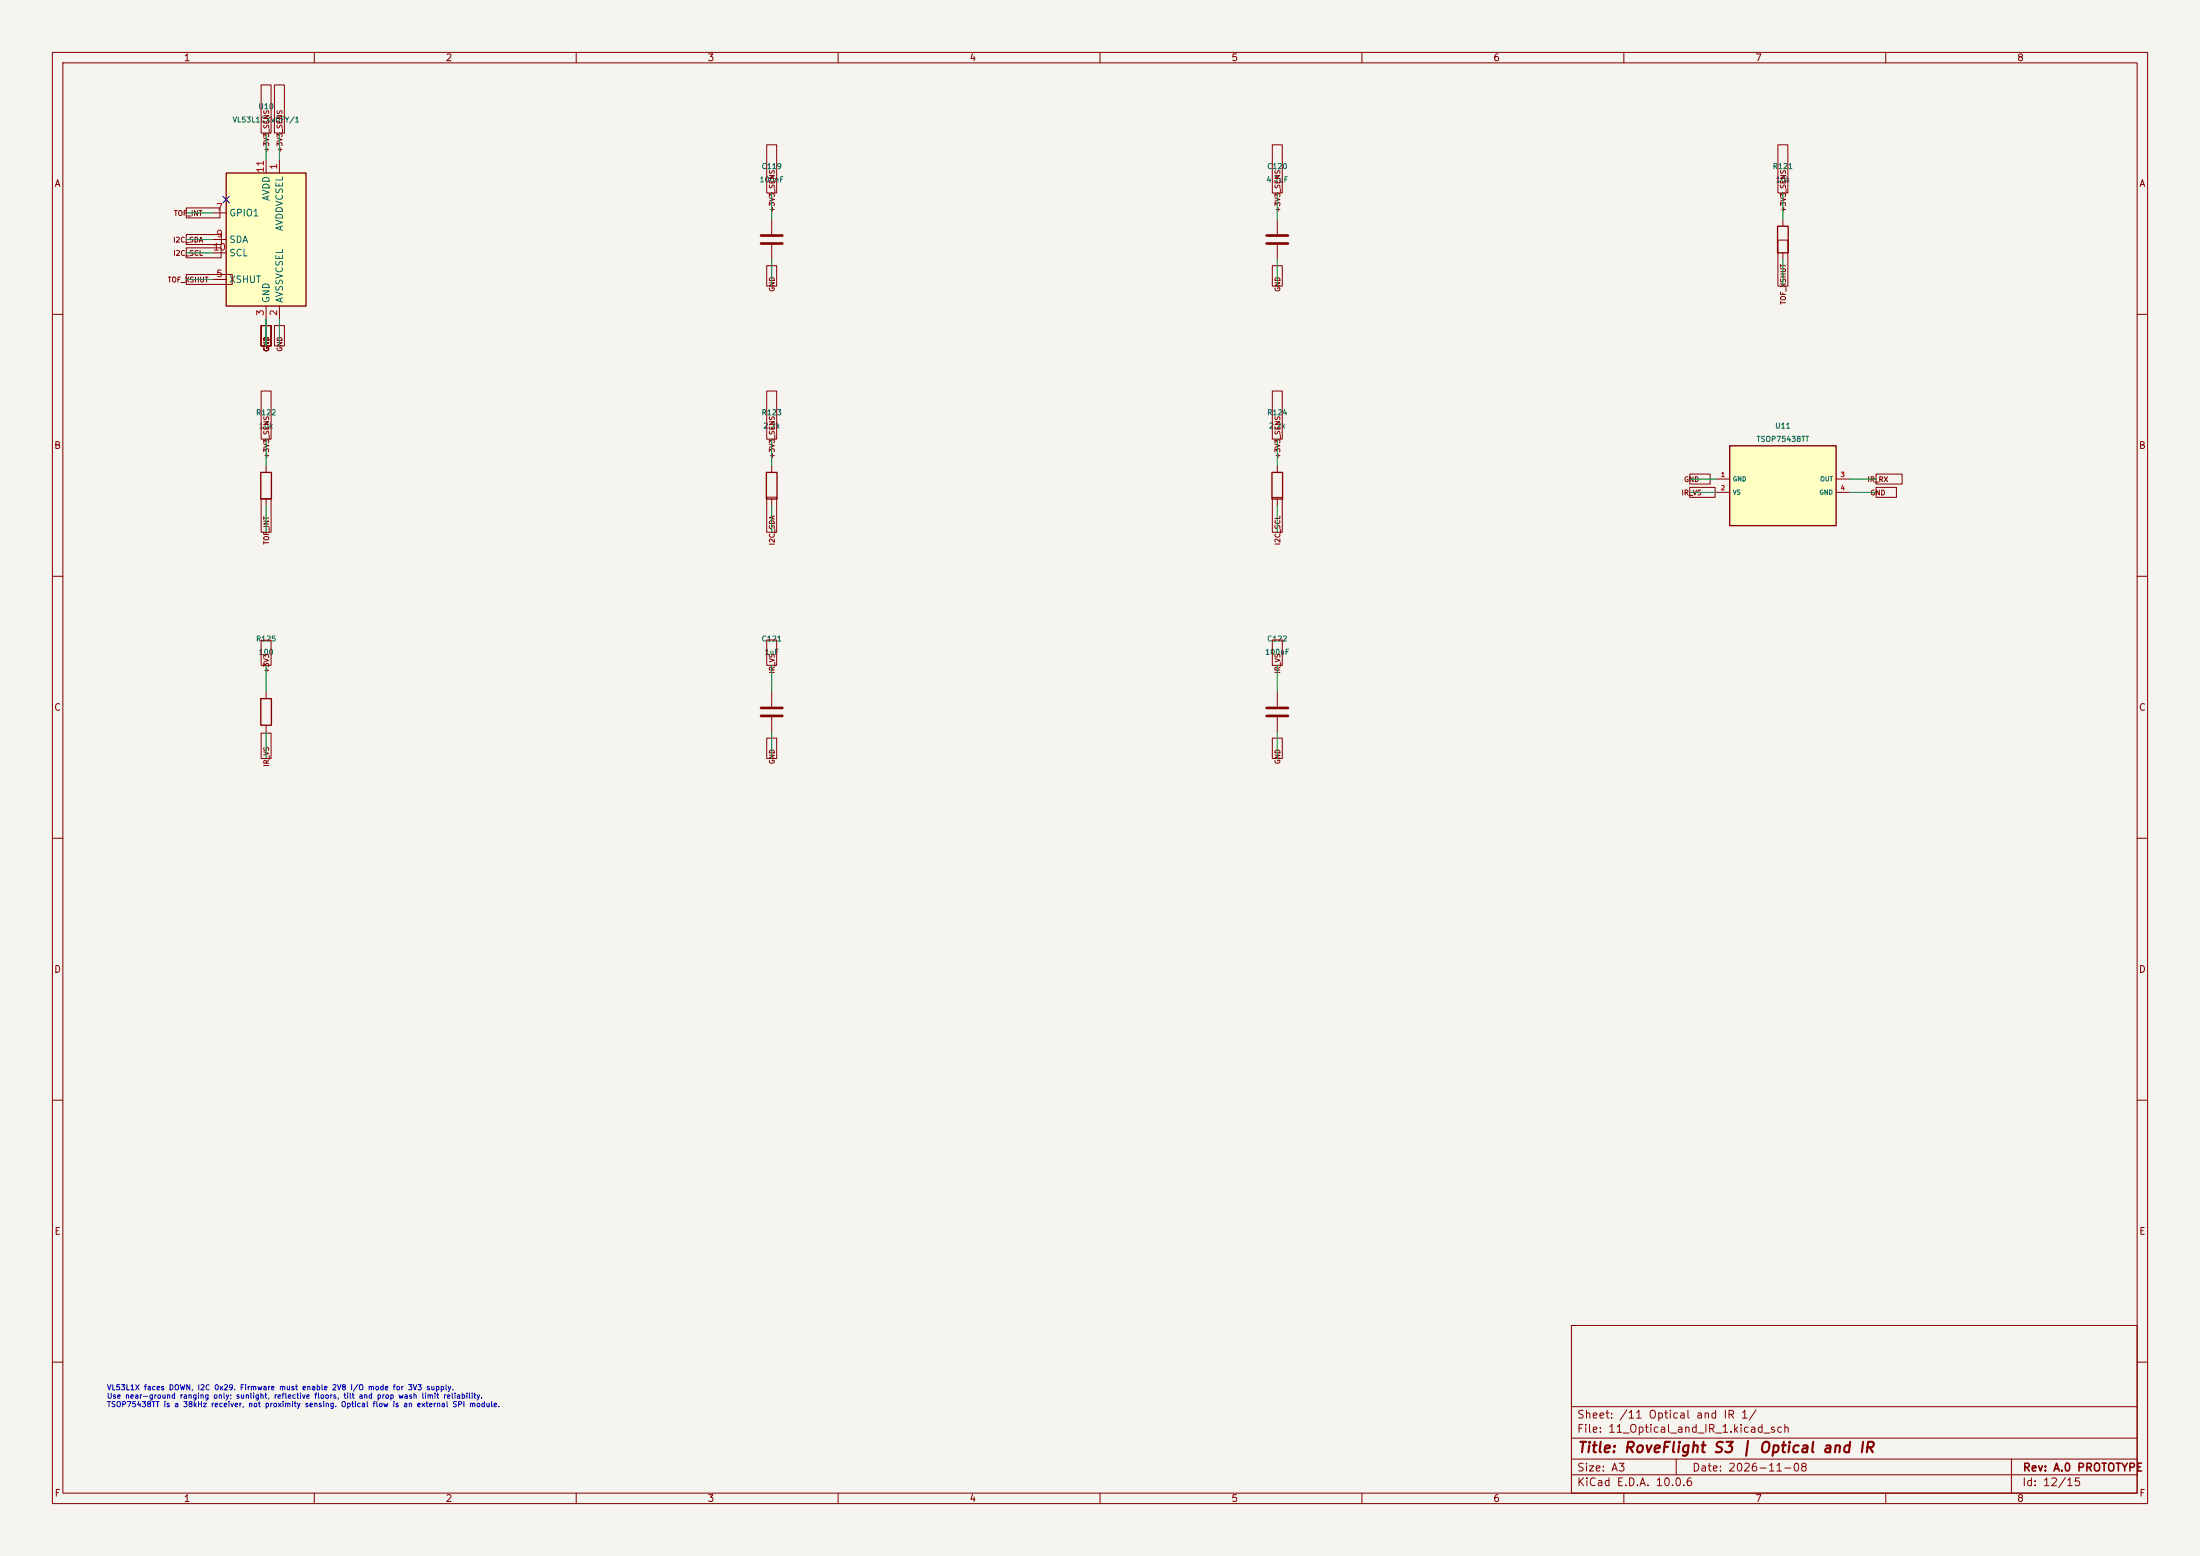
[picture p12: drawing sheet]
(kicad_sch (version 20250114) (generator "eeschema") (paper "A3") (title_block (title "RoveFlight S3 | Optical and IR") (rev "A.0 PROTOTYPE") (date "2026-11-08")) (lib_symbols (symbol "Sensor_Distance:VL53L1CXV0FY1" (exclude_from_sim no) (in_bom yes) (on_board yes) (in_pos_files yes) (duplicate_pin_numbers_are_jumpers no) (property "Reference" "U" (at -6.35 13.97 0) (show_name no) (do_not_autoplace no) (effects (font (size 1.27 1.27)))) (property "Value" "VL53L1CXV0FY1" (at 12.065 13.97 0) (show_name no) (do_not_autoplace no) (effects (font (size 1.27 1.27)))) (property "Footprint" "Sensor_Distance:ST_VL53L1x" (at 17.145 -13.97 0) (show_name no) (do_not_autoplace no) (hide yes) (effects (font (size 1.27 1.27)))) (property "Datasheet" "https://www.st.com/resource/en/datasheet/vl53l1x.pdf" (at 2.54 0 0) (show_name no) (do_not_autoplace no) (hide yes) (effects (font (size 1.27 1.27)))) (property "Description" "4m distance ranging ToF sensor, Optical LGA12" (at 0 0 0) (show_name no) (do_not_autoplace no) (hide yes) (effects (font (size 1.27 1.27)))) (property "ki_keywords" "VL53L1x ToF" (at 0 0 0) (show_name no) (do_not_autoplace no) (hide yes) (effects (font (size 1.27 1.27)))) (property "ki_fp_filters" "ST*VL53L1x*" (at 0 0 0) (show_name no) (do_not_autoplace no) (hide yes) (effects (font (size 1.27 1.27)))) (symbol "VL53L1CXV0FY1_0_1" (rectangle (start -7.62 12.7) (end 7.62 -12.7) (stroke (width 0.254) (type default)) (fill (type background)))) (symbol "VL53L1CXV0FY1_1_1" (pin power_in line (at 2.54 15.24 270) (length 2.54) (name "AVDDVCSEL" (effects (font (size 1.27 1.27)))) (number "1" (effects (font (size 1.27 1.27))))) (pin power_in line (at 2.54 -15.24 90) (length 2.54) (name "AVSSVCSEL" (effects (font (size 1.27 1.27)))) (number "2" (effects (font (size 1.27 1.27))))) (pin power_in line (at 0 -15.24 90) (length 2.54) (name "GND" (effects (font (size 1.27 1.27)))) (number "3" (effects (font (size 1.27 1.27))))) (pin passive line (at 0 -15.24 90) (length 2.54) (hide yes) (name "GND" (effects (font (size 1.27 1.27)))) (number "4" (effects (font (size 1.27 1.27))))) (pin input line (at -10.16 -7.62 0) (length 2.54) (name "XSHUT" (effects (font (size 1.27 1.27)))) (number "5" (effects (font (size 1.27 1.27))))) (pin passive line (at 0 -15.24 90) (length 2.54) (hide yes) (name "GND" (effects (font (size 1.27 1.27)))) (number "6" (effects (font (size 1.27 1.27))))) (pin open_collector line (at -10.16 5.08 0) (length 2.54) (name "GPIO1" (effects (font (size 1.27 1.27)))) (number "7" (effects (font (size 1.27 1.27))))) (pin no_connect line (at -7.62 7.62 0) (length 2.54) (hide yes) (name "DNC" (effects (font (size 1.27 1.27)))) (number "8" (effects (font (size 1.27 1.27))))) (pin bidirectional line (at -10.16 0 0) (length 2.54) (name "SDA" (effects (font (size 1.27 1.27)))) (number "9" (effects (font (size 1.27 1.27))))) (pin input line (at -10.16 -2.54 0) (length 2.54) (name "SCL" (effects (font (size 1.27 1.27)))) (number "10" (effects (font (size 1.27 1.27))))) (pin power_in line (at 0 15.24 270) (length 2.54) (name "AVDD" (effects (font (size 1.27 1.27)))) (number "11" (effects (font (size 1.27 1.27))))) (pin passive line (at 0 -15.24 90) (length 2.54) (hide yes) (name "GND" (effects (font (size 1.27 1.27)))) (number "12" (effects (font (size 1.27 1.27)))))) (embedded_fonts no)) (symbol "Device:C" (pin_numbers (hide yes)) (pin_names (offset 0.254)) (exclude_from_sim no) (in_bom yes) (on_board yes) (in_pos_files yes) (duplicate_pin_numbers_are_jumpers no) (property "Reference" "C" (at 0.635 2.54 0) (show_name no) (do_not_autoplace no) (effects (font (size 1.27 1.27)) (justify left))) (property "Value" "C" (at 0.635 -2.54 0) (show_name no) (do_not_autoplace no) (effects (font (size 1.27 1.27)) (justify left))) (property "Footprint" "" (at 0.9652 -3.81 0) (show_name no) (do_not_autoplace no) (hide yes) (effects (font (size 1.27 1.27)))) (property "Datasheet" "" (at 0 0 0) (show_name no) (do_not_autoplace no) (hide yes) (effects (font (size 1.27 1.27)))) (property "Description" "Unpolarized capacitor" (at 0 0 0) (show_name no) (do_not_autoplace no) (hide yes) (effects (font (size 1.27 1.27)))) (property "ki_keywords" "cap capacitor" (at 0 0 0) (show_name no) (do_not_autoplace no) (hide yes) (effects (font (size 1.27 1.27)))) (property "ki_fp_filters" "C_*" (at 0 0 0) (show_name no) (do_not_autoplace no) (hide yes) (effects (font (size 1.27 1.27)))) (symbol "C_0_1" (polyline (pts (xy -2.032 0.762) (xy 2.032 0.762)) (stroke (width 0.508) (type default)) (fill (type none))) (polyline (pts (xy -2.032 -0.762) (xy 2.032 -0.762)) (stroke (width 0.508) (type default)) (fill (type none)))) (symbol "C_1_1" (pin passive line (at 0 3.81 270) (length 2.794) (name "" (effects (font (size 1.27 1.27)))) (number "1" (effects (font (size 1.27 1.27))))) (pin passive line (at 0 -3.81 90) (length 2.794) (name "" (effects (font (size 1.27 1.27)))) (number "2" (effects (font (size 1.27 1.27)))))) (embedded_fonts no)) (symbol "Device:R" (pin_numbers (hide yes)) (pin_names (offset 0)) (exclude_from_sim no) (in_bom yes) (on_board yes) (in_pos_files yes) (duplicate_pin_numbers_are_jumpers no) (property "Reference" "R" (at 2.032 0 90) (show_name no) (do_not_autoplace no) (effects (font (size 1.27 1.27)))) (property "Value" "R" (at 0 0 90) (show_name no) (do_not_autoplace no) (effects (font (size 1.27 1.27)))) (property "Footprint" "" (at -1.778 0 90) (show_name no) (do_not_autoplace no) (hide yes) (effects (font (size 1.27 1.27)))) (property "Datasheet" "" (at 0 0 0) (show_name no) (do_not_autoplace no) (hide yes) (effects (font (size 1.27 1.27)))) (property "Description" "Resistor" (at 0 0 0) (show_name no) (do_not_autoplace no) (hide yes) (effects (font (size 1.27 1.27)))) (property "ki_keywords" "R res resistor" (at 0 0 0) (show_name no) (do_not_autoplace no) (hide yes) (effects (font (size 1.27 1.27)))) (property "ki_fp_filters" "R_*" (at 0 0 0) (show_name no) (do_not_autoplace no) (hide yes) (effects (font (size 1.27 1.27)))) (symbol "R_0_1" (rectangle (start -1.016 -2.54) (end 1.016 2.54) (stroke (width 0.254) (type default)) (fill (type none)))) (symbol "R_1_1" (pin passive line (at 0 3.81 270) (length 1.27) (name "" (effects (font (size 1.27 1.27)))) (number "1" (effects (font (size 1.27 1.27))))) (pin passive line (at 0 -3.81 90) (length 1.27) (name "" (effects (font (size 1.27 1.27)))) (number "2" (effects (font (size 1.27 1.27)))))) (embedded_fonts no)) (symbol "RoveFlight:TSOP75438TT" (pin_names (offset 0.5)) (in_bom yes) (on_board yes) (property "Reference" "U" (at 0 15 0) (effects (font (size 1 1)))) (property "Value" "TSOP75438TT" (at 0 12 0) (effects (font (size 1 1)))) (property "Footprint" "RoveFlight:TSOP75438TT" (at 0 0 0) (effects (font (size 1 1))) (hide yes)) (symbol "TSOP75438TT_0_1" (rectangle (start -10.16 7.62) (end 10.16 -7.62) (stroke (width 0.254) (type default)) (fill (type background)))) (symbol "TSOP75438TT_1_1" (pin power_in line (at -12.7 1.27 0) (length 2.54) (name "GND" (effects (font (size 0.85 0.85)))) (number "1" (effects (font (size 0.85 0.85))))) (pin power_in line (at -12.7 -1.27 0) (length 2.54) (name "VS" (effects (font (size 0.85 0.85)))) (number "2" (effects (font (size 0.85 0.85))))) (pin output line (at 12.7 1.27 180) (length 2.54) (name "OUT" (effects (font (size 0.85 0.85)))) (number "3" (effects (font (size 0.85 0.85))))) (pin power_in line (at 12.7 -1.27 180) (length 2.54) (name "GND" (effects (font (size 0.85 0.85)))) (number "4" (effects (font (size 0.85 0.85)))))))) (wire (pts (xy 53.34 30.48) (xy 53.34 25.4)) (stroke (width 0) (type default))) (global_label "+3V3_SENS" (shape passive) (at 53.34 25.4 270.0) (fields_autoplaced yes) (effects (font (size 0.95 0.95)))) (wire (pts (xy 53.34 60.96) (xy 53.34 66.04)) (stroke (width 0) (type default))) (global_label "GND" (shape passive) (at 53.34 66.04 90.0) (fields_autoplaced yes) (effects (font (size 0.95 0.95)))) (wire (pts (xy 50.8 60.96) (xy 50.8 66.04)) (stroke (width 0) (type default))) (global_label "GND" (shape passive) (at 50.8 66.04 90.0) (fields_autoplaced yes) (effects (font (size 0.95 0.95)))) (wire (pts (xy 50.8 60.96) (xy 50.8 66.04)) (stroke (width 0) (type default))) (global_label "GND" (shape passive) (at 50.8 66.04 90.0) (fields_autoplaced yes) (effects (font (size 0.95 0.95)))) (wire (pts (xy 40.64 53.34) (xy 35.56 53.34)) (stroke (width 0) (type default))) (global_label "TOF_XSHUT" (shape passive) (at 35.56 53.34 0.0) (fields_autoplaced yes) (effects (font (size 0.95 0.95)))) (wire (pts (xy 50.8 60.96) (xy 50.8 66.04)) (stroke (width 0) (type default))) (global_label "GND" (shape passive) (at 50.8 66.04 90.0) (fields_autoplaced yes) (effects (font (size 0.95 0.95)))) (wire (pts (xy 40.64 40.64) (xy 35.56 40.64)) (stroke (width 0) (type default))) (global_label "TOF_INT" (shape passive) (at 35.56 40.64 0.0) (fields_autoplaced yes) (effects (font (size 0.95 0.95)))) (no_connect (at 43.18 38.1)) (wire (pts (xy 40.64 45.72) (xy 35.56 45.72)) (stroke (width 0) (type default))) (global_label "I2C_SDA" (shape passive) (at 35.56 45.72 0.0) (fields_autoplaced yes) (effects (font (size 0.95 0.95)))) (wire (pts (xy 40.64 48.26) (xy 35.56 48.26)) (stroke (width 0) (type default))) (global_label "I2C_SCL" (shape passive) (at 35.56 48.26 0.0) (fields_autoplaced yes) (effects (font (size 0.95 0.95)))) (wire (pts (xy 50.8 30.48) (xy 50.8 25.4)) (stroke (width 0) (type default))) (global_label "+3V3_SENS" (shape passive) (at 50.8 25.4 270.0) (fields_autoplaced yes) (effects (font (size 0.95 0.95)))) (wire (pts (xy 50.8 60.96) (xy 50.8 66.04)) (stroke (width 0) (type default))) (global_label "GND" (shape passive) (at 50.8 66.04 90.0) (fields_autoplaced yes) (effects (font (size 0.95 0.95)))) (symbol (lib_id "Sensor_Distance:VL53L1CXV0FY1") (at 50.8 45.72 0) (unit 1) (in_bom yes) (on_board yes) (dnp no) (property "Reference" "U10" (at 50.8 20.319999999999997 0) (effects (font (size 1 1)))) (property "Value" "VL53L1CXV0FY/1" (at 50.8 22.859999999999996 0) (effects (font (size 1 1)))) (property "Footprint" "Sensor_Distance:ST_VL53L1x" (at 50.8 45.72 0) (effects (font (size 1 1))) (hide yes)) (property "MPN" "VL53L1CXV0FY/1" (at 50.8 45.72 0) (effects (font (size 1 1))) (hide yes)) (property "Manufacturer" "STMicroelectronics" (at 50.8 45.72 0) (effects (font (size 1 1))) (hide yes)) (property "Datasheet" "https://www.st.com/resource/en/datasheet/vl53l1x.pdf" (at 50.8 45.72 0) (effects (font (size 1 1))) (hide yes)) (pin "1") (pin "2") (pin "3") (pin "4") (pin "5") (pin "6") (pin "7") (pin "8") (pin "9") (pin "10") (pin "11") (pin "12")) (wire (pts (xy 147.32 41.91) (xy 147.32 36.83)) (stroke (width 0) (type default))) (global_label "+3V3_SENS" (shape passive) (at 147.32 36.83 270.0) (fields_autoplaced yes) (effects (font (size 0.95 0.95)))) (wire (pts (xy 147.32 49.53) (xy 147.32 54.61)) (stroke (width 0) (type default))) (global_label "GND" (shape passive) (at 147.32 54.61 90.0) (fields_autoplaced yes) (effects (font (size 0.95 0.95)))) (symbol (lib_id "Device:C") (at 147.32 45.72 0) (unit 1) (in_bom yes) (on_board yes) (dnp no) (property "Reference" "C119" (at 147.32 31.749999999999996 0) (effects (font (size 1 1)))) (property "Value" "100nF" (at 147.32 34.29 0) (effects (font (size 1 1)))) (property "Footprint" "RoveFlight:C_0402_1005Metric_RF_C119" (at 147.32 45.72 0) (effects (font (size 1 1))) (hide yes)) (property "MPN" "GRM155R71C104KA88D" (at 147.32 45.72 0) (effects (font (size 1 1))) (hide yes)) (property "Manufacturer" "Murata" (at 147.32 45.72 0) (effects (font (size 1 1))) (hide yes)) (property "Datasheet" "" (at 147.32 45.72 0) (effects (font (size 1 1))) (hide yes)) (pin "1") (pin "2")) (wire (pts (xy 243.84 41.91) (xy 243.84 36.83)) (stroke (width 0) (type default))) (global_label "+3V3_SENS" (shape passive) (at 243.84 36.83 270.0) (fields_autoplaced yes) (effects (font (size 0.95 0.95)))) (wire (pts (xy 243.84 49.53) (xy 243.84 54.61)) (stroke (width 0) (type default))) (global_label "GND" (shape passive) (at 243.84 54.61 90.0) (fields_autoplaced yes) (effects (font (size 0.95 0.95)))) (symbol (lib_id "Device:C") (at 243.83999999999997 45.72 0) (unit 1) (in_bom yes) (on_board yes) (dnp no) (property "Reference" "C120" (at 243.83999999999997 31.749999999999996 0) (effects (font (size 1 1)))) (property "Value" "4.7uF" (at 243.83999999999997 34.29 0) (effects (font (size 1 1)))) (property "Footprint" "Capacitor_SMD:C_0603_1608Metric" (at 243.83999999999997 45.72 0) (effects (font (size 1 1))) (hide yes)) (property "MPN" "GRM188R60J475KE19D" (at 243.83999999999997 45.72 0) (effects (font (size 1 1))) (hide yes)) (property "Manufacturer" "Murata" (at 243.83999999999997 45.72 0) (effects (font (size 1 1))) (hide yes)) (property "Datasheet" "" (at 243.83999999999997 45.72 0) (effects (font (size 1 1))) (hide yes)) (pin "1") (pin "2")) (wire (pts (xy 340.36 41.91) (xy 340.36 36.83)) (stroke (width 0) (type default))) (global_label "+3V3_SENS" (shape passive) (at 340.36 36.83 270.0) (fields_autoplaced yes) (effects (font (size 0.95 0.95)))) (wire (pts (xy 340.36 49.53) (xy 340.36 54.61)) (stroke (width 0) (type default))) (global_label "TOF_XSHUT" (shape passive) (at 340.36 54.61 90.0) (fields_autoplaced yes) (effects (font (size 0.95 0.95)))) (symbol (lib_id "Device:R") (at 340.36 45.72 0) (unit 1) (in_bom yes) (on_board yes) (dnp no) (property "Reference" "R121" (at 340.36 31.749999999999996 0) (effects (font (size 1 1)))) (property "Value" "10k" (at 340.36 34.29 0) (effects (font (size 1 1)))) (property "Footprint" "RoveFlight:R_0402_1005Metric_RF_R121" (at 340.36 45.72 0) (effects (font (size 1 1))) (hide yes)) (property "MPN" "RC0402FR-071002L" (at 340.36 45.72 0) (effects (font (size 1 1))) (hide yes)) (property "Manufacturer" "Yageo" (at 340.36 45.72 0) (effects (font (size 1 1))) (hide yes)) (property "Datasheet" "" (at 340.36 45.72 0) (effects (font (size 1 1))) (hide yes)) (pin "1") (pin "2")) (wire (pts (xy 50.8 88.9) (xy 50.8 83.82)) (stroke (width 0) (type default))) (global_label "+3V3_SENS" (shape passive) (at 50.8 83.82 270.0) (fields_autoplaced yes) (effects (font (size 0.95 0.95)))) (wire (pts (xy 50.8 96.52) (xy 50.8 101.6)) (stroke (width 0) (type default))) (global_label "TOF_INT" (shape passive) (at 50.8 101.6 90.0) (fields_autoplaced yes) (effects (font (size 0.95 0.95)))) (symbol (lib_id "Device:R") (at 50.8 92.71000000000001 0) (unit 1) (in_bom yes) (on_board yes) (dnp no) (property "Reference" "R122" (at 50.8 78.74000000000001 0) (effects (font (size 1 1)))) (property "Value" "10k" (at 50.8 81.28000000000002 0) (effects (font (size 1 1)))) (property "Footprint" "RoveFlight:R_0402_1005Metric_RF_R122" (at 50.8 92.71000000000001 0) (effects (font (size 1 1))) (hide yes)) (property "MPN" "RC0402FR-071002L" (at 50.8 92.71000000000001 0) (effects (font (size 1 1))) (hide yes)) (property "Manufacturer" "Yageo" (at 50.8 92.71000000000001 0) (effects (font (size 1 1))) (hide yes)) (property "Datasheet" "" (at 50.8 92.71000000000001 0) (effects (font (size 1 1))) (hide yes)) (pin "1") (pin "2")) (wire (pts (xy 147.32 88.9) (xy 147.32 83.82)) (stroke (width 0) (type default))) (global_label "+3V3_SENS" (shape passive) (at 147.32 83.82 270.0) (fields_autoplaced yes) (effects (font (size 0.95 0.95)))) (wire (pts (xy 147.32 96.52) (xy 147.32 101.6)) (stroke (width 0) (type default))) (global_label "I2C_SDA" (shape passive) (at 147.32 101.6 90.0) (fields_autoplaced yes) (effects (font (size 0.95 0.95)))) (symbol (lib_id "Device:R") (at 147.32 92.71000000000001 0) (unit 1) (in_bom yes) (on_board yes) (dnp no) (property "Reference" "R123" (at 147.32 78.74000000000001 0) (effects (font (size 1 1)))) (property "Value" "2.2k" (at 147.32 81.28000000000002 0) (effects (font (size 1 1)))) (property "Footprint" "RoveFlight:R_0402_1005Metric_RF_R123" (at 147.32 92.71000000000001 0) (effects (font (size 1 1))) (hide yes)) (property "MPN" "RC0402FR-072201L" (at 147.32 92.71000000000001 0) (effects (font (size 1 1))) (hide yes)) (property "Manufacturer" "Yageo" (at 147.32 92.71000000000001 0) (effects (font (size 1 1))) (hide yes)) (property "Datasheet" "" (at 147.32 92.71000000000001 0) (effects (font (size 1 1))) (hide yes)) (pin "1") (pin "2")) (wire (pts (xy 243.84 88.9) (xy 243.84 83.82)) (stroke (width 0) (type default))) (global_label "+3V3_SENS" (shape passive) (at 243.84 83.82 270.0) (fields_autoplaced yes) (effects (font (size 0.95 0.95)))) (wire (pts (xy 243.84 96.52) (xy 243.84 101.6)) (stroke (width 0) (type default))) (global_label "I2C_SCL" (shape passive) (at 243.84 101.6 90.0) (fields_autoplaced yes) (effects (font (size 0.95 0.95)))) (symbol (lib_id "Device:R") (at 243.83999999999997 92.71000000000001 0) (unit 1) (in_bom yes) (on_board yes) (dnp no) (property "Reference" "R124" (at 243.83999999999997 78.74000000000001 0) (effects (font (size 1 1)))) (property "Value" "2.2k" (at 243.83999999999997 81.28000000000002 0) (effects (font (size 1 1)))) (property "Footprint" "RoveFlight:R_0402_1005Metric_RF_R124" (at 243.83999999999997 92.71000000000001 0) (effects (font (size 1 1))) (hide yes)) (property "MPN" "RC0402FR-072201L" (at 243.83999999999997 92.71000000000001 0) (effects (font (size 1 1))) (hide yes)) (property "Manufacturer" "Yageo" (at 243.83999999999997 92.71000000000001 0) (effects (font (size 1 1))) (hide yes)) (property "Datasheet" "" (at 243.83999999999997 92.71000000000001 0) (effects (font (size 1 1))) (hide yes)) (pin "1") (pin "2")) (wire (pts (xy 327.66 91.44) (xy 322.58 91.44)) (stroke (width 0) (type default))) (global_label "GND" (shape passive) (at 322.58 91.44 0.0) (fields_autoplaced yes) (effects (font (size 0.95 0.95)))) (wire (pts (xy 327.66 93.98) (xy 322.58 93.98)) (stroke (width 0) (type default))) (global_label "IR_VS" (shape passive) (at 322.58 93.98 0.0) (fields_autoplaced yes) (effects (font (size 0.95 0.95)))) (wire (pts (xy 353.06 91.44) (xy 358.14 91.44)) (stroke (width 0) (type default))) (global_label "IR_RX" (shape passive) (at 358.14 91.44 180.0) (fields_autoplaced yes) (effects (font (size 0.95 0.95)))) (wire (pts (xy 353.06 93.98) (xy 358.14 93.98)) (stroke (width 0) (type default))) (global_label "GND" (shape passive) (at 358.14 93.98 180.0) (fields_autoplaced yes) (effects (font (size 0.95 0.95)))) (symbol (lib_id "RoveFlight:TSOP75438TT") (at 340.36 92.71000000000001 0) (unit 1) (in_bom yes) (on_board yes) (dnp no) (property "Reference" "U11" (at 340.36 81.28000000000002 0) (effects (font (size 1 1)))) (property "Value" "TSOP75438TT" (at 340.36 83.82000000000002 0) (effects (font (size 1 1)))) (property "Footprint" "RoveFlight:TSOP75438TT" (at 340.36 92.71000000000001 0) (effects (font (size 1 1))) (hide yes)) (property "MPN" "TSOP75438TT" (at 340.36 92.71000000000001 0) (effects (font (size 1 1))) (hide yes)) (property "Manufacturer" "Vishay" (at 340.36 92.71000000000001 0) (effects (font (size 1 1))) (hide yes)) (property "Datasheet" "https://www.vishay.com/docs/82494/tsop752.pdf" (at 340.36 92.71000000000001 0) (effects (font (size 1 1))) (hide yes)) (pin "1") (pin "2") (pin "3") (pin "4")) (wire (pts (xy 50.8 132.08) (xy 50.8 127.0)) (stroke (width 0) (type default))) (global_label "+3V3" (shape passive) (at 50.8 127.0 270.0) (fields_autoplaced yes) (effects (font (size 0.95 0.95)))) (wire (pts (xy 50.8 139.7) (xy 50.8 144.78)) (stroke (width 0) (type default))) (global_label "IR_VS" (shape passive) (at 50.8 144.78 90.0) (fields_autoplaced yes) (effects (font (size 0.95 0.95)))) (symbol (lib_id "Device:R") (at 50.8 135.89 0) (unit 1) (in_bom yes) (on_board yes) (dnp no) (property "Reference" "R125" (at 50.8 121.91999999999999 0) (effects (font (size 1 1)))) (property "Value" "100" (at 50.8 124.46 0) (effects (font (size 1 1)))) (property "Footprint" "RoveFlight:R_0402_1005Metric_RF_R125" (at 50.8 135.89 0) (effects (font (size 1 1))) (hide yes)) (property "MPN" "RC0402FR-071000L" (at 50.8 135.89 0) (effects (font (size 1 1))) (hide yes)) (property "Manufacturer" "Yageo" (at 50.8 135.89 0) (effects (font (size 1 1))) (hide yes)) (property "Datasheet" "" (at 50.8 135.89 0) (effects (font (size 1 1))) (hide yes)) (pin "1") (pin "2")) (wire (pts (xy 147.32 132.08) (xy 147.32 127.0)) (stroke (width 0) (type default))) (global_label "IR_VS" (shape passive) (at 147.32 127.0 270.0) (fields_autoplaced yes) (effects (font (size 0.95 0.95)))) (wire (pts (xy 147.32 139.7) (xy 147.32 144.78)) (stroke (width 0) (type default))) (global_label "GND" (shape passive) (at 147.32 144.78 90.0) (fields_autoplaced yes) (effects (font (size 0.95 0.95)))) (symbol (lib_id "Device:C") (at 147.32 135.89 0) (unit 1) (in_bom yes) (on_board yes) (dnp no) (property "Reference" "C121" (at 147.32 121.91999999999999 0) (effects (font (size 1 1)))) (property "Value" "1uF" (at 147.32 124.46 0) (effects (font (size 1 1)))) (property "Footprint" "RoveFlight:C_0402_1005Metric_RF_C121" (at 147.32 135.89 0) (effects (font (size 1 1))) (hide yes)) (property "MPN" "GRM155R61A105KE15D" (at 147.32 135.89 0) (effects (font (size 1 1))) (hide yes)) (property "Manufacturer" "Murata" (at 147.32 135.89 0) (effects (font (size 1 1))) (hide yes)) (property "Datasheet" "" (at 147.32 135.89 0) (effects (font (size 1 1))) (hide yes)) (pin "1") (pin "2")) (wire (pts (xy 243.84 132.08) (xy 243.84 127.0)) (stroke (width 0) (type default))) (global_label "IR_VS" (shape passive) (at 243.84 127.0 270.0) (fields_autoplaced yes) (effects (font (size 0.95 0.95)))) (wire (pts (xy 243.84 139.7) (xy 243.84 144.78)) (stroke (width 0) (type default))) (global_label "GND" (shape passive) (at 243.84 144.78 90.0) (fields_autoplaced yes) (effects (font (size 0.95 0.95)))) (symbol (lib_id "Device:C") (at 243.83999999999997 135.89 0) (unit 1) (in_bom yes) (on_board yes) (dnp no) (property "Reference" "C122" (at 243.83999999999997 121.91999999999999 0) (effects (font (size 1 1)))) (property "Value" "100nF" (at 243.83999999999997 124.46 0) (effects (font (size 1 1)))) (property "Footprint" "RoveFlight:C_0402_1005Metric_RF_C122" (at 243.83999999999997 135.89 0) (effects (font (size 1 1))) (hide yes)) (property "MPN" "GRM155R71C104KA88D" (at 243.83999999999997 135.89 0) (effects (font (size 1 1))) (hide yes)) (property "Manufacturer" "Murata" (at 243.83999999999997 135.89 0) (effects (font (size 1 1))) (hide yes)) (property "Datasheet" "" (at 243.83999999999997 135.89 0) (effects (font (size 1 1))) (hide yes)) (pin "1") (pin "2")) (text "VL53L1X faces DOWN, I2C 0x29. Firmware must enable 2V8 I/O mode for 3V3 supply.\nUse near-ground ranging only; sunlight, reflective floors, tilt and prop wash limit reliability.\nTSOP75438TT is a 38kHz receiver, not proximity sensing. Optical flow is an external SPI module." (at 20.32 266.7 0) (effects (font (size 1.0 1.0)) (justify left))) (embedded_fonts no))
